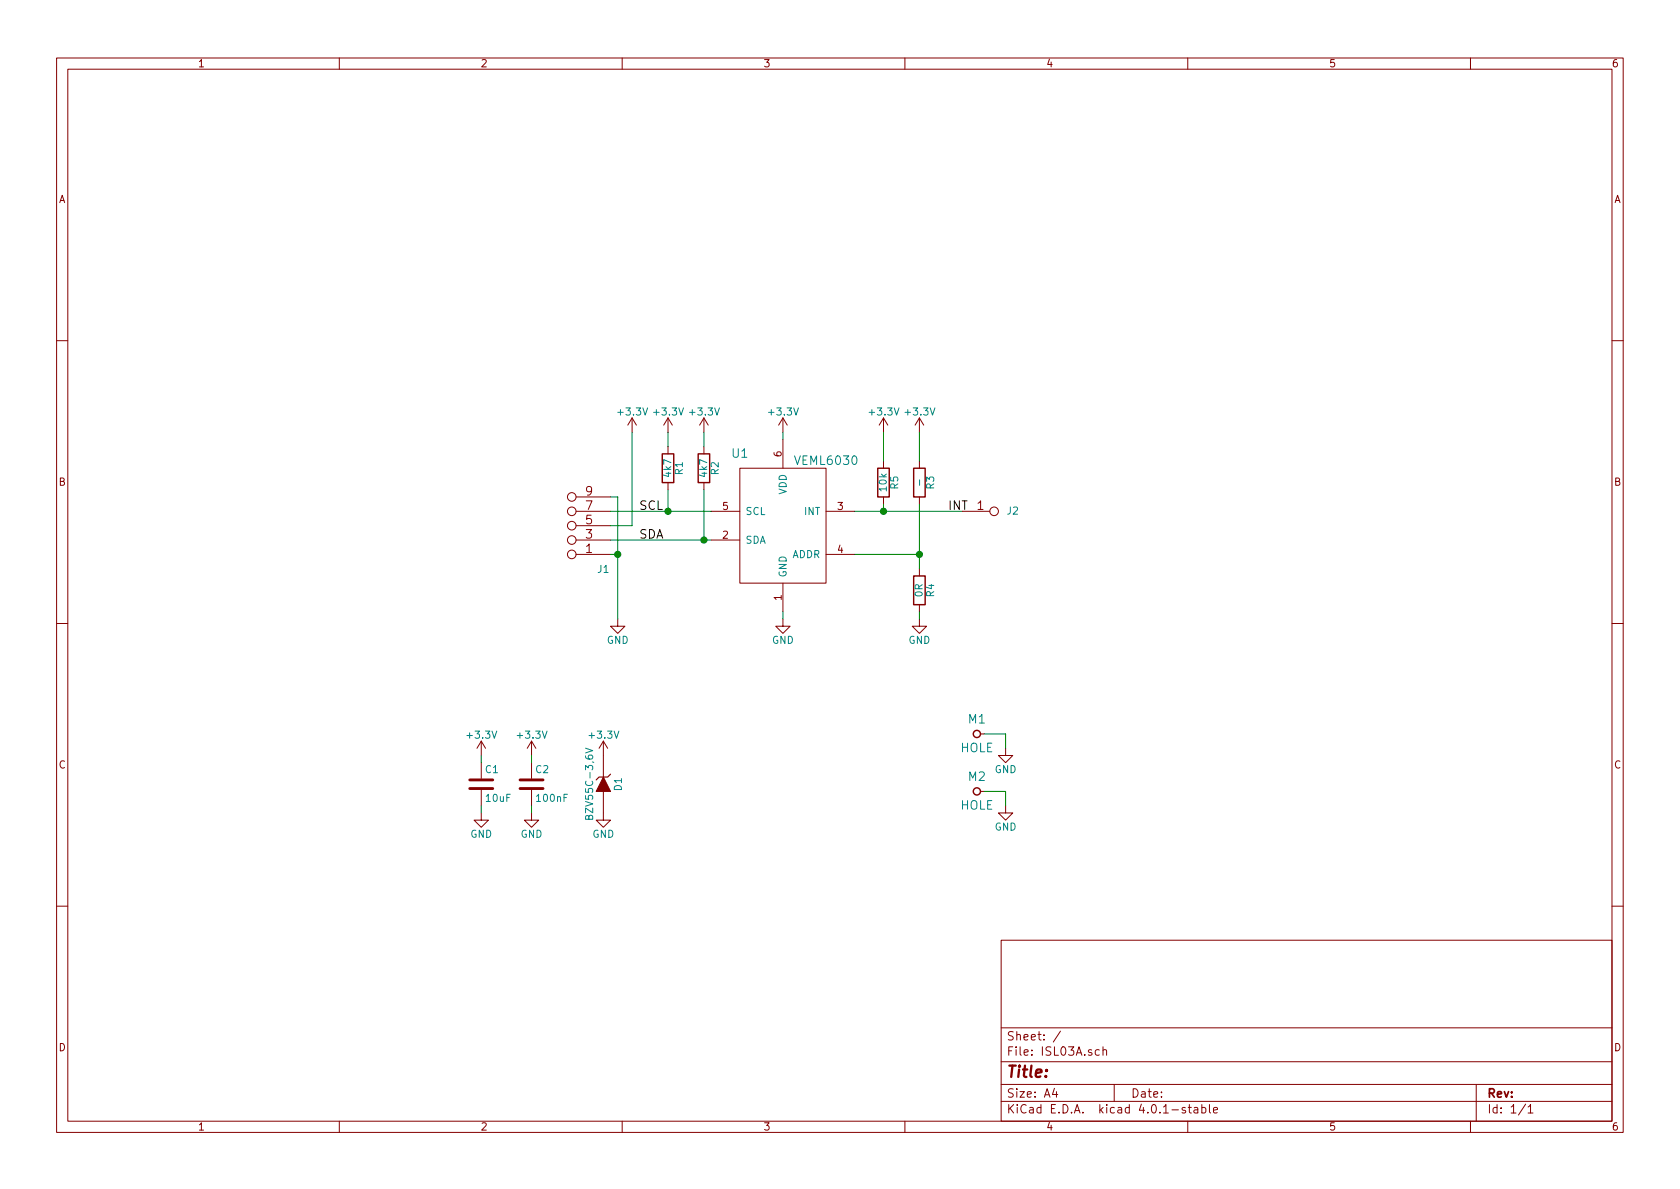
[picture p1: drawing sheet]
EESchema Schematic File Version 2
LIBS:power
LIBS:device
LIBS:transistors
LIBS:conn
LIBS:linear
LIBS:regul
LIBS:74xx
LIBS:cmos4000
LIBS:adc-dac
LIBS:memory
LIBS:xilinx
LIBS:microcontrollers
LIBS:dsp
LIBS:microchip
LIBS:analog_switches
LIBS:motorola
LIBS:texas
LIBS:intel
LIBS:audio
LIBS:interface
LIBS:digital-audio
LIBS:philips
LIBS:display
LIBS:cypress
LIBS:siliconi
LIBS:opto
LIBS:atmel
LIBS:contrib
LIBS:valves
LIBS:MLAB_BATERY
LIBS:MLAB_CONNECTORS
LIBS:MLAB_D
LIBS:MLAB_HEADER
LIBS:MLAB_IO
LIBS:MLAB_Jumpers
LIBS:MLAB_MECHANICAL
LIBS:MLAB_SW
LIBS:MLAB_T
LIBS:MLAB_U
LIBS:ISL03A-cache
EELAYER 25 0
EELAYER END
$Descr A4 11693 8268
encoding utf-8
Sheet 1 1
Title ""
Date ""
Rev ""
Comp ""
Comment1 ""
Comment2 ""
Comment3 ""
Comment4 ""
$EndDescr
$Comp
L JUMP_5X2 J1
U 1 1
P 3850 3700
F 0 "J1" H 3500 3950 50  0000 C CNN
F 1 "JUMP_5X2" V 3800 3650 40  0001 C CNN
F 2 "Mlab_Pin_Headers:Straight_2x05" H 3850 3700 60  0001 C CNN
F 3 "" H 3850 3700 60  0000 C CNN
	1    3850 3700
	-1   0    0    1   
$EndComp
$Comp
L C C2
U 1 1
P 3700 5450
F 0 "C2" H 3725 5550 50  0000 L CNN
F 1 "100nF" H 3725 5350 50  0000 L CNN
F 2 "Mlab_R:SMD-0805" H 3738 5300 50  0001 C CNN
F 3 "" H 3700 5450 50  0000 C CNN
	1    3700 5450
	1    0    0    -1  
$EndComp
$Comp
L C C1
U 1 1
P 3350 5450
F 0 "C1" H 3375 5550 50  0000 L CNN
F 1 "10uF" H 3375 5350 50  0000 L CNN
F 2 "Mlab_R:SMD-0805" H 3388 5300 50  0001 C CNN
F 3 "" H 3350 5450 50  0000 C CNN
	1    3350 5450
	1    0    0    -1  
$EndComp
$Comp
L R R1
U 1 1
P 4650 3250
F 0 "R1" V 4730 3250 50  0000 C CNN
F 1 "4k7" V 4650 3250 50  0000 C CNN
F 2 "Mlab_R:SMD-0805" V 4580 3250 50  0001 C CNN
F 3 "" H 4650 3250 50  0000 C CNN
	1    4650 3250
	1    0    0    -1  
$EndComp
$Comp
L R R2
U 1 1
P 4900 3250
F 0 "R2" V 4980 3250 50  0000 C CNN
F 1 "4k7" V 4900 3250 50  0000 C CNN
F 2 "Mlab_R:SMD-0805" V 4830 3250 50  0001 C CNN
F 3 "" H 4900 3250 50  0000 C CNN
	1    4900 3250
	1    0    0    -1  
$EndComp
$Comp
L R R5
U 1 1
P 6150 3350
F 0 "R5" V 6230 3350 50  0000 C CNN
F 1 "10k" V 6150 3350 50  0000 C CNN
F 2 "Mlab_R:SMD-0805" V 6080 3350 50  0001 C CNN
F 3 "" H 6150 3350 50  0000 C CNN
	1    6150 3350
	1    0    0    -1  
$EndComp
$Comp
L VEML6030 U1
U 1 1
P 5450 3750
F 0 "U1" H 5150 4350 60  0000 C CNN
F 1 "VEML6030" H 5750 4300 60  0000 C CNN
F 2 "Mlab_IO:VEML6030" H 5450 3750 60  0001 C CNN
F 3 "" H 5450 3750 60  0000 C CNN
	1    5450 3750
	1    0    0    -1  
$EndComp
Wire Wire Line
	4250 3550 4950 3550
Wire Wire Line
	4250 3750 4950 3750
$Comp
L GND #PWR01
U 1 1
P 5450 4300
F 0 "#PWR01" H 5450 4050 50  0001 C CNN
F 1 "GND" H 5450 4150 50  0000 C CNN
F 2 "" H 5450 4300 50  0000 C CNN
F 3 "" H 5450 4300 50  0000 C CNN
	1    5450 4300
	1    0    0    -1  
$EndComp
$Comp
L GND #PWR02
U 1 1
P 4300 4300
F 0 "#PWR02" H 4300 4050 50  0001 C CNN
F 1 "GND" H 4300 4150 50  0000 C CNN
F 2 "" H 4300 4300 50  0000 C CNN
F 3 "" H 4300 4300 50  0000 C CNN
	1    4300 4300
	1    0    0    -1  
$EndComp
Wire Wire Line
	5450 4300 5450 4250
Wire Wire Line
	4250 3450 4300 3450
Wire Wire Line
	4300 3450 4300 4300
Wire Wire Line
	4250 3850 4300 3850
Connection ~ 4300 3850
$Comp
L +3.3V #PWR03
U 1 1
P 4400 3000
F 0 "#PWR03" H 4400 2850 50  0001 C CNN
F 1 "+3.3V" H 4400 3140 50  0000 C CNN
F 2 "" H 4400 3000 50  0000 C CNN
F 3 "" H 4400 3000 50  0000 C CNN
	1    4400 3000
	1    0    0    -1  
$EndComp
$Comp
L +3.3V #PWR04
U 1 1
P 5450 3000
F 0 "#PWR04" H 5450 2850 50  0001 C CNN
F 1 "+3.3V" H 5450 3140 50  0000 C CNN
F 2 "" H 5450 3000 50  0000 C CNN
F 3 "" H 5450 3000 50  0000 C CNN
	1    5450 3000
	1    0    0    -1  
$EndComp
Wire Wire Line
	5450 3050 5450 3000
$Comp
L R R3
U 1 1
P 6400 3350
F 0 "R3" V 6480 3350 50  0000 C CNN
F 1 "-" V 6400 3350 50  0000 C CNN
F 2 "Mlab_R:SMD-0805" V 6330 3350 50  0001 C CNN
F 3 "" H 6400 3350 50  0000 C CNN
	1    6400 3350
	1    0    0    -1  
$EndComp
$Comp
L GND #PWR05
U 1 1
P 6400 4300
F 0 "#PWR05" H 6400 4050 50  0001 C CNN
F 1 "GND" H 6400 4150 50  0000 C CNN
F 2 "" H 6400 4300 50  0000 C CNN
F 3 "" H 6400 4300 50  0000 C CNN
	1    6400 4300
	1    0    0    -1  
$EndComp
Wire Wire Line
	5950 3550 6700 3550
Wire Wire Line
	6150 3550 6150 3500
$Comp
L +3.3V #PWR06
U 1 1
P 6150 3000
F 0 "#PWR06" H 6150 2850 50  0001 C CNN
F 1 "+3.3V" H 6150 3140 50  0000 C CNN
F 2 "" H 6150 3000 50  0000 C CNN
F 3 "" H 6150 3000 50  0000 C CNN
	1    6150 3000
	1    0    0    -1  
$EndComp
$Comp
L +3.3V #PWR07
U 1 1
P 6400 3000
F 0 "#PWR07" H 6400 2850 50  0001 C CNN
F 1 "+3.3V" H 6400 3140 50  0000 C CNN
F 2 "" H 6400 3000 50  0000 C CNN
F 3 "" H 6400 3000 50  0000 C CNN
	1    6400 3000
	1    0    0    -1  
$EndComp
Wire Wire Line
	6150 3200 6150 3000
Wire Wire Line
	6400 3200 6400 3000
$Comp
L R R4
U 1 1
P 6400 4100
F 0 "R4" V 6480 4100 50  0000 C CNN
F 1 "0R" V 6400 4100 50  0000 C CNN
F 2 "Mlab_R:SMD-0805" V 6330 4100 50  0001 C CNN
F 3 "" H 6400 4100 50  0000 C CNN
	1    6400 4100
	1    0    0    -1  
$EndComp
Wire Wire Line
	6400 4300 6400 4250
Wire Wire Line
	6400 3500 6400 3950
Wire Wire Line
	5950 3850 6400 3850
Connection ~ 6400 3850
Wire Wire Line
	4900 3400 4900 3750
Connection ~ 4900 3750
$Comp
L +3.3V #PWR08
U 1 1
P 4900 3000
F 0 "#PWR08" H 4900 2850 50  0001 C CNN
F 1 "+3.3V" H 4900 3140 50  0000 C CNN
F 2 "" H 4900 3000 50  0000 C CNN
F 3 "" H 4900 3000 50  0000 C CNN
	1    4900 3000
	1    0    0    -1  
$EndComp
$Comp
L +3.3V #PWR09
U 1 1
P 4650 3000
F 0 "#PWR09" H 4650 2850 50  0001 C CNN
F 1 "+3.3V" H 4650 3140 50  0000 C CNN
F 2 "" H 4650 3000 50  0000 C CNN
F 3 "" H 4650 3000 50  0000 C CNN
	1    4650 3000
	1    0    0    -1  
$EndComp
Wire Wire Line
	4250 3650 4400 3650
Wire Wire Line
	4400 3650 4400 3000
Wire Wire Line
	4650 3400 4650 3550
Connection ~ 4650 3550
Wire Wire Line
	4650 3100 4650 3000
Wire Wire Line
	4900 3100 4900 3000
$Comp
L +3.3V #PWR010
U 1 1
P 3350 5250
F 0 "#PWR010" H 3350 5100 50  0001 C CNN
F 1 "+3.3V" H 3350 5390 50  0000 C CNN
F 2 "" H 3350 5250 50  0000 C CNN
F 3 "" H 3350 5250 50  0000 C CNN
	1    3350 5250
	1    0    0    -1  
$EndComp
$Comp
L +3.3V #PWR011
U 1 1
P 3700 5250
F 0 "#PWR011" H 3700 5100 50  0001 C CNN
F 1 "+3.3V" H 3700 5390 50  0000 C CNN
F 2 "" H 3700 5250 50  0000 C CNN
F 3 "" H 3700 5250 50  0000 C CNN
	1    3700 5250
	1    0    0    -1  
$EndComp
$Comp
L GND #PWR012
U 1 1
P 3350 5650
F 0 "#PWR012" H 3350 5400 50  0001 C CNN
F 1 "GND" H 3350 5500 50  0000 C CNN
F 2 "" H 3350 5650 50  0000 C CNN
F 3 "" H 3350 5650 50  0000 C CNN
	1    3350 5650
	1    0    0    -1  
$EndComp
$Comp
L GND #PWR013
U 1 1
P 3700 5650
F 0 "#PWR013" H 3700 5400 50  0001 C CNN
F 1 "GND" H 3700 5500 50  0000 C CNN
F 2 "" H 3700 5650 50  0000 C CNN
F 3 "" H 3700 5650 50  0000 C CNN
	1    3700 5650
	1    0    0    -1  
$EndComp
Wire Wire Line
	3700 5650 3700 5600
Wire Wire Line
	3350 5650 3350 5600
Wire Wire Line
	3350 5300 3350 5250
Wire Wire Line
	3700 5300 3700 5250
$Comp
L HOLE M1
U 1 1
P 6800 5100
F 0 "M1" H 6800 5200 60  0000 C CNN
F 1 "HOLE" H 6800 5000 60  0000 C CNN
F 2 "Mlab_Mechanical:MountingHole_3mm" H 6800 5100 60  0001 C CNN
F 3 "" H 6800 5100 60  0000 C CNN
	1    6800 5100
	1    0    0    -1  
$EndComp
$Comp
L HOLE M2
U 1 1
P 6800 5500
F 0 "M2" H 6800 5600 60  0000 C CNN
F 1 "HOLE" H 6800 5400 60  0000 C CNN
F 2 "Mlab_Mechanical:MountingHole_3mm" H 6800 5500 60  0001 C CNN
F 3 "" H 6800 5500 60  0000 C CNN
	1    6800 5500
	1    0    0    -1  
$EndComp
$Comp
L GND #PWR014
U 1 1
P 7000 5600
F 0 "#PWR014" H 7000 5350 50  0001 C CNN
F 1 "GND" H 7000 5450 50  0000 C CNN
F 2 "" H 7000 5600 50  0000 C CNN
F 3 "" H 7000 5600 50  0000 C CNN
	1    7000 5600
	1    0    0    -1  
$EndComp
$Comp
L GND #PWR015
U 1 1
P 7000 5200
F 0 "#PWR015" H 7000 4950 50  0001 C CNN
F 1 "GND" H 7000 5050 50  0000 C CNN
F 2 "" H 7000 5200 50  0000 C CNN
F 3 "" H 7000 5200 50  0000 C CNN
	1    7000 5200
	1    0    0    -1  
$EndComp
Wire Wire Line
	6850 5500 7000 5500
Wire Wire Line
	7000 5500 7000 5600
Wire Wire Line
	6850 5100 7000 5100
Wire Wire Line
	7000 5100 7000 5200
$Comp
L CONN1_1 J2
U 1 1
P 7000 3600
F 0 "J2" H 7050 3650 50  0000 C CNN
F 1 "CONN1_1" H 7100 3550 40  0001 C CNN
F 2 "Mlab_Pin_Headers:Straight_1x01" H 7050 3550 60  0001 C CNN
F 3 "" H 7050 3550 60  0000 C CNN
	1    7000 3600
	1    0    0    -1  
$EndComp
Connection ~ 6150 3550
Text Label 6600 3550 0    60   ~ 0
INT
Text Label 4450 3550 0    60   ~ 0
SCL
Text Label 4450 3750 0    60   ~ 0
SDA
$Comp
L D_ZENER D1
U 1 1
P 4200 5450
F 0 "D1" H 4200 5550 50  0000 C CNN
F 1 "BZV55C-3,6V" H 4200 5350 50  0000 C CNN
F 2 "Mlab_D:Diode-MiniMELF_Standard" H 4200 5450 60  0001 C CNN
F 3 "" H 4200 5450 60  0000 C CNN
	1    4200 5450
	0    1    1    0   
$EndComp
$Comp
L +3.3V #PWR016
U 1 1
P 4200 5250
F 0 "#PWR016" H 4200 5100 50  0001 C CNN
F 1 "+3.3V" H 4200 5390 50  0000 C CNN
F 2 "" H 4200 5250 50  0000 C CNN
F 3 "" H 4200 5250 50  0000 C CNN
	1    4200 5250
	1    0    0    -1  
$EndComp
$Comp
L GND #PWR017
U 1 1
P 4200 5650
F 0 "#PWR017" H 4200 5400 50  0001 C CNN
F 1 "GND" H 4200 5500 50  0000 C CNN
F 2 "" H 4200 5650 50  0000 C CNN
F 3 "" H 4200 5650 50  0000 C CNN
	1    4200 5650
	1    0    0    -1  
$EndComp
$EndSCHEMATC
